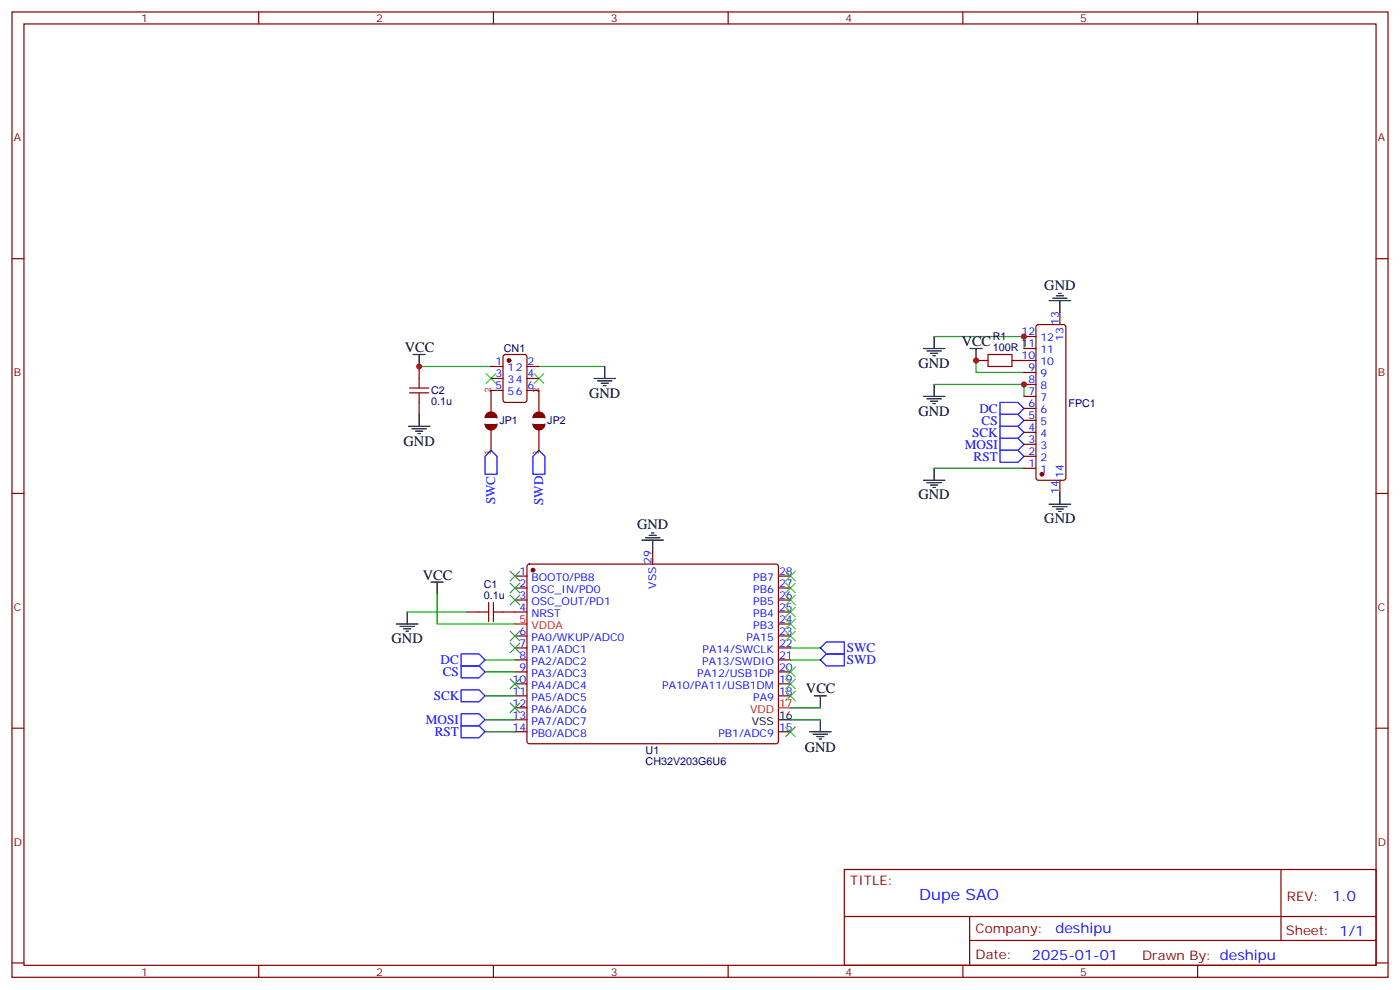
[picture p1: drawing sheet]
<svg xmlns="http://www.w3.org/2000/svg" width="412mm" height="292mm" viewBox="0 0 412 292" stroke-linecap="round" stroke-linejoin="round" font-family="sans-serif">
<g fill="none" stroke="#870000" stroke-width=".35">
<path d="M3.5 3.5h405.4v284.4h-405.4zM7.1 7.1h398.2v277.2h-398.2zM76.2 3.5v3.6M145.3 3.5v3.6M214.5 3.5v3.6M283.6 3.5v3.6M352.8 3.5v3.6M3.5 76.2h3.6M405.3 76.2h3.6M301.6 99.1h3.6M305.4 95.8l.5-.2h7.4l.5 .2 .2 .5v44.5l-.3 .5-.4 .2h-7.4l-.5-.3-.2-.4v-44.5zM312.2 92.1v3.5"/>
<path d="M123.5 107.9v3.6M123.5 118.5v3.6M144.6 107.9h3.6M144.6 115h3.6M144.6 111.5h3.6M148.4 104.6l.5-.2h5.6l.7 .5v12.9l-.4 .7h-5.9l-.7-.4v-13zM155.2 107.9h3.5M155.2 115h3.5M155.2 111.5h3.5M287.5 106.2h3.5M298.1 106.2h7.1M301.6 116.8h3.6"/>
<path d="M301.6 113.2h3.6M301.6 109.7h3.6M301.6 102.7h3.6M301.6 137.9h3.6M301.6 134.4h3.6M301.6 130.9h3.6M301.6 127.4h3.6M301.6 123.8h3.6M301.6 120.3h3.6M3.5 145.3h3.6M312.2 141.5v3.5M405.3 145.3h3.6"/>
<path d="M151.7 169.7h3.5M151.7 173.2h3.5M151.7 176.7h3.5M155.5 166.4l.4-.2h72.7l.5 .2 .2 .5-.1 51.7-.6 .5-72.9-.1-.5-.6v-51.5zM192.3 162.6v3.6M229.3 169.7h3.5M229.3 173.2h3.5M229.3 176.7h3.5M137.6 180.3h3.5M148.2 180.3h7M151.7 187.3h3.5M151.7 190.9h3.5"/>
<path d="M151.7 194.4h3.5M151.7 197.9h3.5M229.3 180.3h3.5M229.3 187.3h3.5M229.3 190.9h3.5M229.3 194.4h3.5M229.3 197.9h3.5M229.3 183.8h3.5M3.5 214.5h3.6M151.7 201.4h3.5M151.7 205h3.5M151.7 208.5h3.5"/>
<path d="M151.7 212h3.5M151.7 215.5h3.5M229.3 201.4h3.5M229.3 205h3.5M229.3 215.5h3.5M405.3 214.5h3.6M248.7 256.1h156.6v28.2h-156.6zM377.3 256.1v20.9M248.7 270h156.5M285.6 277h119.6M285.6 270v14.1M3.5 283.6h3.6"/>
<path d="M76.2 284.3v3.6M145.3 284.3v3.6M214.5 284.3v3.6M283.6 284.3v3.6M352.8 284.3v3.6M405.3 283.6h3.6"/>
</g>
<g fill="none" stroke="#008700" stroke-width=".35">
<path d="M275.2 99.1h26.4v3.6M123.5 107.9h21.1M158.7 107.9h19.5M275.2 113.2h26.4v3.6M287.5 106.2v3.5h14.1M275.2 137.9h26.4M128.8 175v8.8h22.9M119.9 180.3h17.7M142.9 194.4h8.8M142.9 197.9h8.8M232.8 194.4h8.9M232.8 190.9h8.9"/>
<path d="M142.9 212h8.8M142.9 205h8.8M142.9 215.5h8.8M232.8 212h8.9M232.8 208.5h8.9"/>
</g>
<g fill="none" stroke="#3c3" stroke-width=".35">
<path d="M143.2 110.1l2.8 2.8M146 110.1l-2.8 2.8M157.3 110.1l2.9 2.8M160.2 110.1l-2.9 2.8M150.3 168.3l2.8 2.8M150.3 171.8l2.8 2.8M150.3 175.3l2.8 2.9M153.1 168.3l-2.8 2.8M153.1 171.8l-2.8 2.8M153.1 175.3l-2.8 2.9M231.4 178.9l2.8 2.8M231.4 175.3l2.8 2.9"/>
<path d="M231.4 171.8l2.8 2.8M231.4 168.3l2.8 2.8M234.2 178.9l-2.8 2.8M234.2 175.3l-2.8 2.9M234.2 171.8l-2.8 2.8M234.2 168.3l-2.8 2.8M150.3 185.9l2.8 2.8M150.3 189.4l2.8 2.9M153.1 185.9l-2.8 2.8M153.1 189.4l-2.8 2.9M231.4 196.5l2.8 2.8M231.4 185.9l2.8 2.8"/>
<path d="M231.4 182.4l2.8 2.8M234.2 196.5l-2.8 2.8M234.2 185.9l-2.8 2.8M234.2 182.4l-2.8 2.8M150.3 200l2.8 2.8M150.3 207.1l2.8 2.8M153.1 200l-2.8 2.8M153.1 207.1l-2.8 2.8M231.4 214.1l2.8 2.9M231.4 203.6l2.8 2.8M231.4 200l2.8 2.8M234.2 214.1l-2.8 2.9"/>
<path d="M234.2 203.6l-2.8 2.8M234.2 200l-2.8 2.8"/>
</g>
<g fill="none" stroke="#000" stroke-width=".35">
<path d="M275.2 99.1v3.6M309 88.5h6.4M310.1 87.8h4.2M311.1 87.1h2.2M311.9 86.4h.7M312.2 88.5v3.6M121.7 104.4h3.5M123.5 104.4v3.5M175 111.5h6.3M176 112.2h4.3M177.1 112.9h2.1M177.8 113.6h.7"/>
<path d="M178.2 107.9v3.6M272 102.7h6.3M272 116.8h6.3M273 103.4h4.3M273 117.5h4.3M274.1 104.1h2.1M274.1 118.2h2.1M274.8 104.8h.7M274.8 118.9h.7M275.2 113.2v3.6M285.8 102.7h3.5M287.5 102.7v3.5"/>
<path d="M120.3 125.6h6.3M121.4 126.3h4.2M122.4 127h2.1M123.1 127.7h.7M123.5 122.1v3.5M275.2 137.9v3.6M189.1 159.1h6.3M190.1 158.4h4.3M191.2 157.7h2.1M191.9 157h.7M192.3 159.1v3.5M272 141.5h6.3"/>
<path d="M273 142.2h4.3M274.1 142.9h2.1M274.8 143.6h.7M309 148.5h6.4M310.1 149.2h4.2M311.1 149.9h2.2M311.9 150.6h.7M312.2 145v3.5M127 171.4h3.5M128.8 171.4v3.6M116.8 183.8h6.3M117.8 184.5h4.3"/>
<path d="M118.9 185.2h2.1M119.6 185.9h.7M119.9 180.3v3.5M229.3 212h3.5M238.5 215.5h6.3M239.5 216.3h4.3M239.9 205h3.5M240.6 217h2.1M241.3 217.7h.7M241.7 205v3.5M241.7 212v3.5"/>
</g>
<g fill="#870000" stroke="#870000" stroke-width=".35">
<circle cx="149.9" cy="106.2" r=".53"/>
<circle cx="306.9" cy="139.7" r=".53"/>
<circle cx="157" cy="167.9" r=".53"/>
</g>
<path d="M120.6 114.3h5.7M120.6 115.7h5.7M123.5 111.5v2.8M123.5 115.7v2.8M291 104.4h7.1v3.5h-7.1zM143.9 177.4v5.7M145.3 177.4v5.7M141.1 180.3h2.8M145.3 180.3h2.9" fill="none" stroke="#a10000" stroke-width=".35"/>
<g fill="none" stroke="#00f" stroke-width=".35">
<path d="M294.6 118.5h5.3l1.7 1.8-1.7 1.8h-5.3zM144.6 132.6l1.8 1.8v5.3h-3.5v-5.3zM158.7 132.6l1.8 1.8v5.3h-3.5v-5.3zM294.6 122.1h5.3l1.7 1.7-1.7 1.8h-5.3zM294.6 125.6h5.3l1.7 1.8-1.7 1.7h-5.3zM294.6 129.1h5.3l1.7 1.8-1.7 1.7h-5.3zM294.6 132.6h5.3l1.7 1.8-1.7 1.8h-5.3zM135.8 196.1h5.3l1.8 1.8-1.8 1.8h-5.3zM135.8 192.6h5.3l1.8 1.8-1.8 1.7h-5.3zM241.7 190.9l1.7-1.8h5.3v3.5h-5.3zM241.7 194.4l1.7-1.8h5.3v3.5h-5.3zM135.8 203.2h5.3l1.8 1.8-1.8 1.7h-5.3z"/>
<path d="M135.8 210.3h5.3l1.8 1.7-1.8 1.8h-5.3zM135.8 213.8h5.3l1.8 1.7-1.8 1.8h-5.3z"/>
</g>
<path d="M151.7 183.8h3.5M229.3 208.5h3.5" fill="none" stroke="#f00" stroke-width=".35"/>
<g fill="#850000" stroke="#850000" stroke-width=".35">
<path d="M142.9 124.9h3.5a1.76 1.76 0 0 1-1.8 1.7 1.76 1.76 0 0 1-1.7-1.7z"/>
<path d="M143.4 121.9a1.76 1.76 0 0 1 1.9-.4 1.76 1.76 0 0 1 1.1 1.6h-3.5z"/>
<path d="M157 124.9h3.5a1.76 1.76 0 0 1-1.7 1.7 1.76 1.76 0 0 1-1.8-1.7z"/>
<path d="M157.5 121.9a1.76 1.76 0 0 1 1.9-.4 1.76 1.76 0 0 1 1.1 1.6h-3.5z"/>
</g>
<path d="M144.6 115v6.2M158.7 115v6.2M144.6 126.5v6.1M158.7 126.5v6.1" fill="none" stroke="#850000" stroke-width=".35"/>
<g fill="#c00">
<circle cx="123.5" cy="107.9" r=".88"/>
<circle cx="287.5" cy="106.2" r=".88"/>
<circle cx="301.6" cy="99.1" r=".88"/>
<circle cx="301.6" cy="113.2" r=".88"/>
</g>
<text font-size="4.6" fill="#00f" x="270.8" y="265.1">Dupe SAO</text>
<g font-size="4.2">
<text x="307.6" y="85.4">GND</text>
<text x="283.3" y="102">VCC</text>
<text x="119.2" y="103.7">VCC</text>
<text x="270.6" y="108.3">GND</text>
<text x="173.6" y="117.1">GND</text>
<text x="270.6" y="122.4">GND</text>
<text x="118.9" y="131.2">GND</text>
<text x="270.6" y="147.1">GND</text>
<text x="187.7" y="155.9">GND</text>
<text x="307.6" y="154.2">GND</text>
<text x="124.5" y="170.7">VCC</text>
<text x="115.4" y="189.4">GND</text>
<text x="237.4" y="204.3">VCC</text>
<text x="237.1" y="221.5">GND</text>
</g>
<g font-size="4.2" fill="#00f">
<text x="392.5" y="265.4">1.0</text>
<text x="310.9" y="274.9">deshipu</text>
<text x="304" y="282.7">2025-01-01</text>
</g>
<g font-size="3.9" fill="#00f">
<text x="288.5" y="121.6">DC</text>
<text x="289.2" y="125.1">CS</text>
<text x="286.4" y="128.6">SCK</text>
<text x="284.2" y="132.2">MOSI</text>
<text x="286.8" y="135.7">RST</text>
<text x="145.9" y="148.6" transform="rotate(-90 145.9 148.6)">SWC</text>
<text x="160" y="148.8" transform="rotate(-90 160 148.8)">SWD</text>
<text x="129.8" y="195.7">DC</text>
<text x="249.4" y="192.1">SWC</text>
<text x="249.4" y="195.6">SWD</text>
<text x="130.4" y="199.2">CS</text>
<text x="127.8" y="206.2">SCK</text>
<text x="125.5" y="213.3">MOSI</text>
<text x="128.1" y="216.8">RST</text>
</g>
<g font-size="3.9" fill="#800">
<text x="250.5" y="260.7">TITLE:</text>
<text x="379.1" y="265.4">REV:</text>
<text x="287.4" y="274.9">Company:</text>
<text x="378.7" y="275.5">Sheet: 1/1</text>
<text x="287.4" y="282.6">Date:</text>
<text x="336.4" y="282.7">Drawn By: deshipu</text>
</g>
<g font-size="3.2" fill="#800">
<text x="41.6" y="6.5">1</text>
<text x="110.8" y="6.5">2</text>
<text x="179.9" y="6.5">3</text>
<text x="249.1" y="6.5">4</text>
<text x="318.2" y="6.5">5</text>
<text x="4.1" y="41.6">A</text>
<text x="405.9" y="41.6">A</text>
<text x="4.1" y="110.8">B</text>
<text x="405.9" y="110.8">B</text>
<text x="4.1" y="179.9">C</text>
<text x="405.9" y="179.9">C</text>
<text x="4.1" y="249.1">D</text>
<text x="405.9" y="249.1">D</text>
<text x="41.6" y="287.3">1</text>
<text x="110.8" y="287.3">2</text>
<text x="179.9" y="287.3">3</text>
<text x="249.1" y="287.3">4</text>
<text x="318.2" y="287.3">5</text>
</g>
<g font-size="3.2" fill="#00f">
<text x="311.9" y="95.6" transform="rotate(-90 311.9 95.6)">13</text>
<text x="300.9" y="98.8">12</text>
<text x="306.5" y="100.5">12</text>
<text x="313.3" y="100.3" transform="rotate(-90 313.3 100.3)">13</text>
<text x="146" y="107.6">1</text>
<text x="155.4" y="107.6">2</text>
<text x="300.9" y="105.8">10</text>
<text x="300.9" y="102.3">11</text>
<text x="306.5" y="107.6">10</text>
<text x="306.5" y="104.1">11</text>
<text x="146" y="111.1">3</text>
<text x="149.5" y="109.4">12</text>
<text x="149.5" y="112.9">34</text>
<text x="155.4" y="111.1">4</text>
<text x="303" y="112.9">8</text>
<text x="303" y="109.4">9</text>
<text x="306.5" y="111.1">9</text>
<text x="146" y="114.7">5</text>
<text x="149.5" y="116.4">56</text>
<text x="155.4" y="114.7">6</text>
<text x="303" y="119.9">6</text>
<text x="303" y="116.4">7</text>
<text x="306.5" y="118.2">7</text>
<text x="306.5" y="114.7">8</text>
<text x="303" y="123.5">5</text>
<text x="306.5" y="125.2">5</text>
<text x="306.5" y="121.7">6</text>
<text x="303" y="130.5">3</text>
<text x="303" y="127">4</text>
<text x="306.5" y="128.8">4</text>
<text x="303" y="137.6">1</text>
<text x="303" y="134.1">2</text>
<text x="306.5" y="135.8">2</text>
<text x="306.5" y="132.3">3</text>
<text x="306.5" y="139.3">1</text>
<text x="313.3" y="140.8" transform="rotate(-90 313.3 140.8)">14</text>
<text x="311.9" y="145.5" transform="rotate(-90 311.9 145.5)">14</text>
<text x="191.9" y="166.2" transform="rotate(-90 191.9 166.2)">29</text>
<text x="153" y="169.3">1</text>
<text x="153" y="172.9">2</text>
<text x="156.5" y="171.1">BOOT0/PB8</text>
<text x="193.3" y="173.4" transform="rotate(-90 193.3 173.4)">VSS</text>
<text x="221.9" y="171.1">PB7</text>
<text x="229.5" y="172.9">27</text>
<text x="229.5" y="169.3">28</text>
<text x="153" y="176.4">3</text>
<text x="153" y="179.9">4</text>
<text x="156.5" y="174.6">OSC_IN/PD0</text>
<text x="156.5" y="178.2">OSC_OUT/PD1</text>
<text x="221.9" y="178.2">PB5</text>
<text x="221.9" y="174.6">PB6</text>
<text x="229.5" y="179.9">25</text>
<text x="229.5" y="176.4">26</text>
<text x="156.5" y="181.7">NRST</text>
<text x="221.9" y="185.2">PB3</text>
<text x="221.9" y="181.7">PB4</text>
<text x="229.5" y="183.4">24</text>
<text x="153" y="187">6</text>
<text x="153" y="190.5">7</text>
<text x="156.5" y="188.7">PA0/WKUP/ADC0</text>
<text x="219.9" y="188.7">PA15</text>
<text x="229.5" y="190.5">22</text>
<text x="229.5" y="187">23</text>
<text x="153" y="194">8</text>
<text x="153" y="197.6">9</text>
<text x="156.5" y="192.3">PA1/ADC1</text>
<text x="156.5" y="195.8">PA2/ADC2</text>
<text x="206.9" y="195.8">PA13/SWDIO</text>
<text x="207" y="192.3">PA14/SWCLK</text>
<text x="229.5" y="197.6">20</text>
<text x="229.5" y="194">21</text>
<text x="151" y="201.1">10</text>
<text x="156.5" y="199.3">PA3/ADC3</text>
<text x="156.5" y="202.8">PA4/ADC4</text>
<text x="195.1" y="202.8">PA10/PA11/USB1DM</text>
<text x="205.4" y="199.3">PA12/USB1DP</text>
<text x="229.5" y="201.1">19</text>
<text x="151" y="204.6">11</text>
<text x="151" y="208.1">12</text>
<text x="156.5" y="206.4">PA5/ADC5</text>
<text x="156.5" y="209.9">PA6/ADC6</text>
<text x="221.9" y="206.4">PA9</text>
<text x="229.5" y="204.6">18</text>
<text x="151" y="211.7">13</text>
<text x="151" y="215.2">14</text>
<text x="156.5" y="213.4">PA7/ADC7</text>
<text x="229.5" y="215.2">15</text>
<text x="156.5" y="217">PB0/ADC8</text>
<text x="211.6" y="217">PB1/ADC9</text>
</g>
<g font-size="3.2" fill="#000080">
<text x="292.5" y="100.2">R1</text>
<text x="148.4" y="103.8">CN1</text>
<text x="292.5" y="103.4">100R</text>
<text x="127" y="119.3">0.1u</text>
<text x="127" y="116.2">C2</text>
<text x="314.7" y="119.9">FPC1</text>
<text x="147.1" y="124.9">JP1</text>
<text x="161.2" y="124.9">JP2</text>
<text x="142.5" y="173.2">C1</text>
<text x="142.5" y="176.4">0.1u</text>
<text x="190.2" y="225.2">CH32V203G6U6</text>
<text x="190.2" y="222.1">U1</text>
</g>
<g font-size="3.2" fill="#f00">
<text x="153" y="183.4">5</text>
<text x="156.5" y="185.2">VDDA</text>
<text x="220.9" y="209.9">VDD</text>
<text x="229.5" y="208.1">17</text>
</g>
<g font-size="3.2">
<text x="221.5" y="213.4">VSS</text>
<text x="229.5" y="211.7">16</text>
</g>
<g font-size="2.8" fill="#840000">
<text x="144.6" y="115.8" transform="rotate(-90 144.6 115.8)">2</text>
<text x="158.7" y="115.8" transform="rotate(-90 158.7 115.8)">2</text>
<text x="144.6" y="133.9" transform="rotate(-90 144.6 133.9)">1</text>
<text x="158.7" y="133.9" transform="rotate(-90 158.7 133.9)">1</text>
</g>
</svg>
